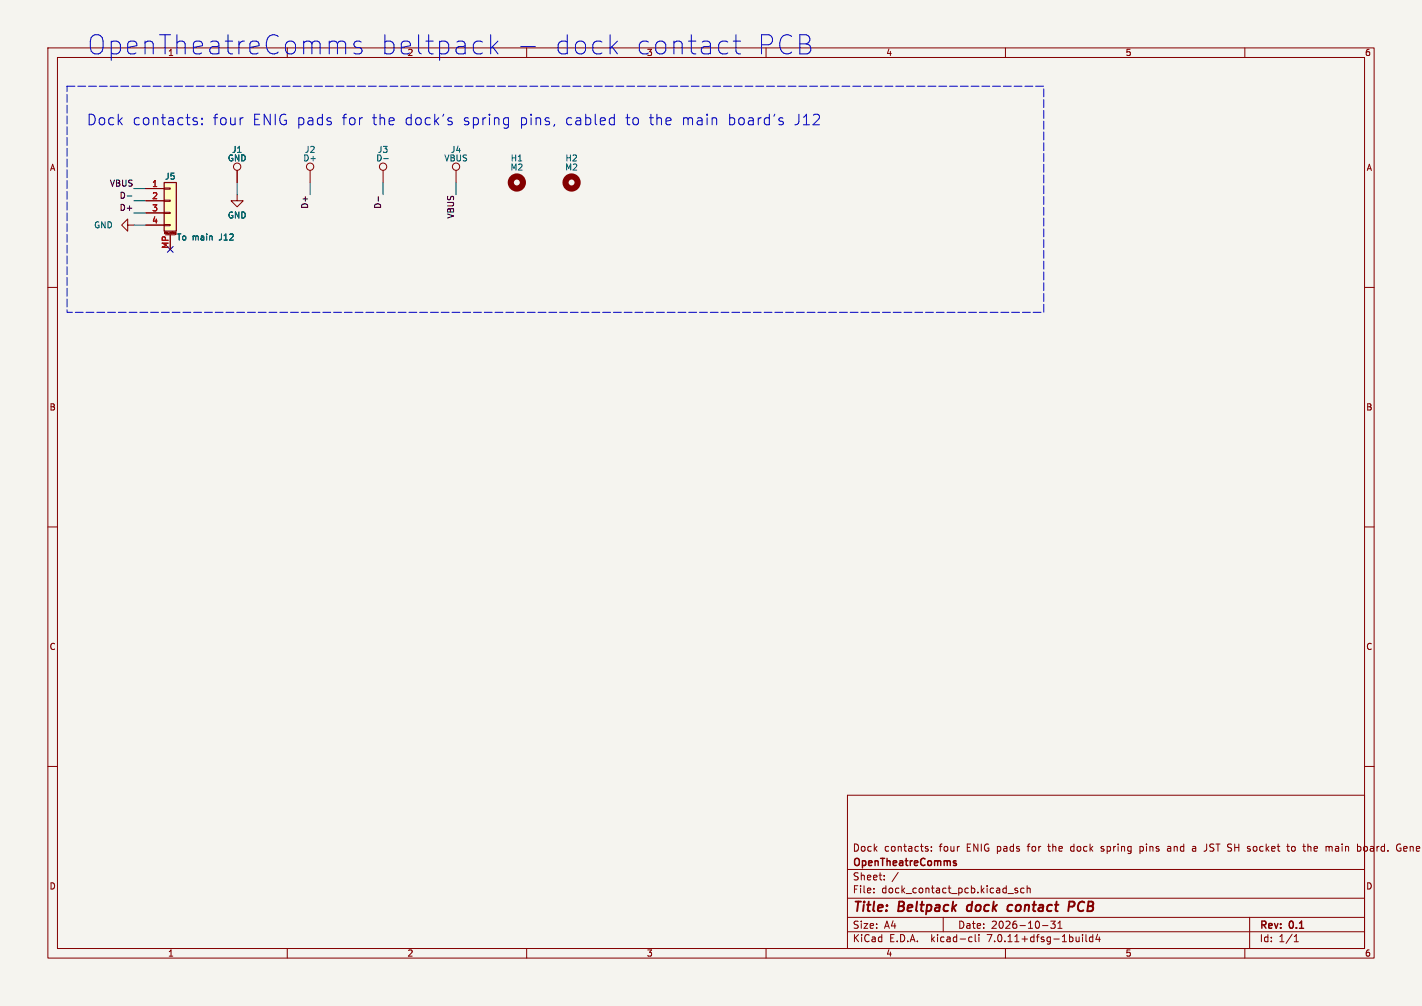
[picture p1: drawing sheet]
(kicad_sch
 (version 20230121)
 (generator eeschema)
 (paper "A4")
 (title_block
  (title "Beltpack dock contact PCB")
  (date "2026-10-31")
  (rev "0.1")
  (company "OpenTheatreComms")
  (comment 1 "Dock contacts: four ENIG pads for the dock spring pins and a JST SH socket to the main board. Generated from pcb_dock/design.py"))
 (lib_symbols
  (symbol "Connector:TestPoint"
   (pin_numbers hide)
   (pin_names
    (offset 0.762) hide) (in_bom yes) (on_board yes)
   (property "Reference" "TP" (at 0 6.858 0) (effects (font (size 1.27 1.27))))
   (property "Value" "TestPoint" (at 0 5.08 0) (effects (font (size 1.27 1.27))))
   (property "Footprint" "" (at 5.08 0 0) (effects (font (size 1.27 1.27)) hide))
   (property "Datasheet" "~" (at 5.08 0 0) (effects (font (size 1.27 1.27)) hide))
   (symbol "TestPoint_0_1"
    (circle (center 0 3.302) (radius 0.762) (stroke (width 0) (type default)) (fill (type none))))
   (symbol "TestPoint_1_1"
    (pin passive line (at 0 0 90) (length 2.54) (name "1" (effects (font (size 1.27 1.27)))) (number "1" (effects (font (size 1.27 1.27)))))))
  (symbol "power:GND"
   (power)
   (pin_names
    (offset 0)) (in_bom yes) (on_board yes)
   (property "Reference" "#PWR" (at 0 -6.35 0) (effects (font (size 1.27 1.27)) hide))
   (property "Value" "GND" (at 0 -3.81 0) (effects (font (size 1.27 1.27))))
   (property "Footprint" "" (at 0 0 0) (effects (font (size 1.27 1.27)) hide))
   (property "Datasheet" "" (at 0 0 0) (effects (font (size 1.27 1.27)) hide))
   (symbol "GND_0_1"
    (polyline (pts (xy 0 0) (xy 0 -1.27) (xy 1.27 -1.27) (xy 0 -2.54) (xy -1.27 -1.27) (xy 0 -1.27)) (stroke (width 0) (type default)) (fill (type none))))
   (symbol "GND_1_1"
    (pin power_in line (at 0 0 270) (length 0) hide (name "GND" (effects (font (size 1.27 1.27)))) (number "1" (effects (font (size 1.27 1.27)))))))
  (symbol "Connector_Generic_MountingPin:Conn_01x04_MountingPin"
   (pin_names
    (offset 1.016) hide) (in_bom yes) (on_board yes)
   (property "Reference" "J" (at 0 5.08 0) (effects (font (size 1.27 1.27))))
   (property "Value" "Conn_01x04_MountingPin" (at 1.27 -7.62 0) (effects (font (size 1.27 1.27)) (justify left)))
   (property "Footprint" "" (at 0 0 0) (effects (font (size 1.27 1.27)) hide))
   (property "Datasheet" "~" (at 0 0 0) (effects (font (size 1.27 1.27)) hide))
   (symbol "Conn_01x04_MountingPin_1_1"
    (rectangle (start -1.27 -4.953) (end 0 -5.207) (stroke (width 0.1524) (type default)) (fill (type none)))
    (rectangle (start -1.27 -2.413) (end 0 -2.667) (stroke (width 0.1524) (type default)) (fill (type none)))
    (rectangle (start -1.27 0.127) (end 0 -0.127) (stroke (width 0.1524) (type default)) (fill (type none)))
    (rectangle (start -1.27 2.667) (end 0 2.413) (stroke (width 0.1524) (type default)) (fill (type none)))
    (rectangle (start -1.27 3.81) (end 1.27 -6.35) (stroke (width 0.254) (type default)) (fill (type background)))
    (polyline (pts (xy -1.016 -7.112) (xy 1.016 -7.112)) (stroke (width 0.1524) (type default)) (fill (type none)))
    (text "Mounting" (at 0 -6.731 0) (effects (font (size 0.381 0.381))))
    (pin passive line (at -5.08 2.54 0) (length 3.81) (name "Pin_1" (effects (font (size 1.27 1.27)))) (number "1" (effects (font (size 1.27 1.27)))))
    (pin passive line (at -5.08 0 0) (length 3.81) (name "Pin_2" (effects (font (size 1.27 1.27)))) (number "2" (effects (font (size 1.27 1.27)))))
    (pin passive line (at -5.08 -2.54 0) (length 3.81) (name "Pin_3" (effects (font (size 1.27 1.27)))) (number "3" (effects (font (size 1.27 1.27)))))
    (pin passive line (at -5.08 -5.08 0) (length 3.81) (name "Pin_4" (effects (font (size 1.27 1.27)))) (number "4" (effects (font (size 1.27 1.27)))))
    (pin passive line (at 0 -10.16 90) (length 3.048) (name "MountPin" (effects (font (size 1.27 1.27)))) (number "MP" (effects (font (size 1.27 1.27)))))))
  (symbol "Mechanical:MountingHole"
   (pin_names
    (offset 1.016)) (in_bom yes) (on_board yes)
   (property "Reference" "H" (at 0 5.08 0) (effects (font (size 1.27 1.27))))
   (property "Value" "MountingHole" (at 0 3.175 0) (effects (font (size 1.27 1.27))))
   (property "Footprint" "" (at 0 0 0) (effects (font (size 1.27 1.27)) hide))
   (property "Datasheet" "~" (at 0 0 0) (effects (font (size 1.27 1.27)) hide))
   (symbol "MountingHole_0_1"
    (circle (center 0 0) (radius 1.27) (stroke (width 1.27) (type default)) (fill (type none))))))
 (text "Dock contacts: four ENIG pads for the dock's spring pins, cabled to the main board's J12" (at 18 24 0) (effects (font (size 2.2 2.2)) (justify left top)))
 (polyline (pts (xy 14 18) (xy 218 18) (xy 218 65.2) (xy 14 65.2) (xy 14 18)) (stroke (width 0.15) (type dash)) (fill (type none)))
 (symbol
  (lib_id "Connector:TestPoint") (at 49.53 38.1 0) (unit 1) (in_bom yes) (on_board yes) (dnp no)
  (property "Reference" "J1" (at 49.53 31.24 0) (effects (font (size 1.27 1.27))))
  (property "Value" "GND" (at 49.53 33.02 0) (effects (font (size 1.27 1.27))))
  (property "Footprint" "TestPoint:TestPoint_Pad_D2.5mm" (at 49.53 38.1 0) (effects (font (size 1.27 1.27)) hide))
  (property "Datasheet" "~" (at 49.53 38.1 0) (effects (font (size 1.27 1.27)) hide))
  (property "MPN" "PCB pad (ENIG)" (at 49.53 38.1 0) (effects (font (size 1.27 1.27)) hide))
  (property "Description" "Dock contact pad (outside face): GND" (at 49.53 38.1 0) (effects (font (size 1.27 1.27)) hide)) (pin "1"))
 (wire (pts (xy 49.53 38.1) (xy 49.53 40.64)) (stroke (width 0) (type default)))
 (symbol
  (lib_id "power:GND") (at 49.53 40.64 0) (unit 1) (in_bom yes) (on_board yes) (dnp no)
  (property "Reference" "#PWR001" (at 49.53 40.64 0) (effects (font (size 1.27 1.27)) hide))
  (property "Value" "GND" (at 49.53 44.94 0) (effects (font (size 1.27 1.27))))
  (property "Footprint" "" (at 49.53 40.64 0) (effects (font (size 1.27 1.27)) hide))
  (property "Datasheet" "" (at 49.53 40.64 0) (effects (font (size 1.27 1.27)) hide)) (pin "1"))
 (symbol
  (lib_id "Connector:TestPoint") (at 64.77 38.1 0) (unit 1) (in_bom yes) (on_board yes) (dnp no)
  (property "Reference" "J2" (at 64.77 31.24 0) (effects (font (size 1.27 1.27))))
  (property "Value" "D+" (at 64.77 33.02 0) (effects (font (size 1.27 1.27))))
  (property "Footprint" "TestPoint:TestPoint_Pad_D2.5mm" (at 64.77 38.1 0) (effects (font (size 1.27 1.27)) hide))
  (property "Datasheet" "~" (at 64.77 38.1 0) (effects (font (size 1.27 1.27)) hide))
  (property "MPN" "PCB pad (ENIG)" (at 64.77 38.1 0) (effects (font (size 1.27 1.27)) hide))
  (property "Description" "Dock contact pad (outside face): D+" (at 64.77 38.1 0) (effects (font (size 1.27 1.27)) hide)) (pin "1"))
 (wire (pts (xy 64.77 38.1) (xy 64.77 40.64)) (stroke (width 0) (type default)))
 (label "D+" (at 64.77 40.64 270) (fields_autoplaced) (effects (font (size 1.27 1.27)) (justify right bottom)))
 (symbol
  (lib_id "Connector:TestPoint") (at 80.01 38.1 0) (unit 1) (in_bom yes) (on_board yes) (dnp no)
  (property "Reference" "J3" (at 80.01 31.24 0) (effects (font (size 1.27 1.27))))
  (property "Value" "D-" (at 80.01 33.02 0) (effects (font (size 1.27 1.27))))
  (property "Footprint" "TestPoint:TestPoint_Pad_D2.5mm" (at 80.01 38.1 0) (effects (font (size 1.27 1.27)) hide))
  (property "Datasheet" "~" (at 80.01 38.1 0) (effects (font (size 1.27 1.27)) hide))
  (property "MPN" "PCB pad (ENIG)" (at 80.01 38.1 0) (effects (font (size 1.27 1.27)) hide))
  (property "Description" "Dock contact pad (outside face): D-" (at 80.01 38.1 0) (effects (font (size 1.27 1.27)) hide)) (pin "1"))
 (wire (pts (xy 80.01 38.1) (xy 80.01 40.64)) (stroke (width 0) (type default)))
 (label "D-" (at 80.01 40.64 270) (fields_autoplaced) (effects (font (size 1.27 1.27)) (justify right bottom)))
 (symbol
  (lib_id "Connector:TestPoint") (at 95.25 38.1 0) (unit 1) (in_bom yes) (on_board yes) (dnp no)
  (property "Reference" "J4" (at 95.25 31.24 0) (effects (font (size 1.27 1.27))))
  (property "Value" "VBUS" (at 95.25 33.02 0) (effects (font (size 1.27 1.27))))
  (property "Footprint" "TestPoint:TestPoint_Pad_D2.5mm" (at 95.25 38.1 0) (effects (font (size 1.27 1.27)) hide))
  (property "Datasheet" "~" (at 95.25 38.1 0) (effects (font (size 1.27 1.27)) hide))
  (property "MPN" "PCB pad (ENIG)" (at 95.25 38.1 0) (effects (font (size 1.27 1.27)) hide))
  (property "Description" "Dock contact pad (outside face): VBUS" (at 95.25 38.1 0) (effects (font (size 1.27 1.27)) hide)) (pin "1"))
 (wire (pts (xy 95.25 38.1) (xy 95.25 40.64)) (stroke (width 0) (type default)))
 (label "VBUS" (at 95.25 40.64 270) (fields_autoplaced) (effects (font (size 1.27 1.27)) (justify right bottom)))
 (symbol
  (lib_id "Connector_Generic_MountingPin:Conn_01x04_MountingPin") (at 35.56 41.91 0) (unit 1) (in_bom yes) (on_board yes) (dnp no)
  (property "Reference" "J5" (at 35.56 36.83 0) (effects (font (size 1.27 1.27))))
  (property "Value" "To main J12" (at 36.83 49.53 0) (effects (font (size 1.27 1.27)) (justify left)))
  (property "Footprint" "Connector_JST:JST_SH_SM04B-SRSS-TB_1x04-1MP_P1.00mm_Horizontal" (at 35.56 41.91 0) (effects (font (size 1.27 1.27)) hide))
  (property "Datasheet" "~" (at 35.56 41.91 0) (effects (font (size 1.27 1.27)) hide))
  (property "MPN" "JST SM04B-SRSS-TB(LF)(SN)" (at 35.56 41.91 0) (effects (font (size 1.27 1.27)) hide))
  (property "Description" "Cable to the main board's J12, pin for pin (4-way JST SH, same-side ends)" (at 35.56 41.91 0) (effects (font (size 1.27 1.27)) hide)) (pin "1") (pin "2") (pin "3") (pin "4") (pin "MP"))
 (no_connect (at 35.56 52.07))
 (wire (pts (xy 30.48 39.37) (xy 27.94 39.37)) (stroke (width 0) (type default)))
 (label "VBUS" (at 27.94 39.37 180) (fields_autoplaced) (effects (font (size 1.27 1.27)) (justify right bottom)))
 (wire (pts (xy 30.48 41.91) (xy 27.94 41.91)) (stroke (width 0) (type default)))
 (label "D-" (at 27.94 41.91 180) (fields_autoplaced) (effects (font (size 1.27 1.27)) (justify right bottom)))
 (wire (pts (xy 30.48 44.45) (xy 27.94 44.45)) (stroke (width 0) (type default)))
 (label "D+" (at 27.94 44.45 180) (fields_autoplaced) (effects (font (size 1.27 1.27)) (justify right bottom)))
 (wire (pts (xy 30.48 46.99) (xy 27.94 46.99)) (stroke (width 0) (type default)))
 (symbol
  (lib_id "power:GND") (at 27.94 46.99 270) (unit 1) (in_bom yes) (on_board yes) (dnp no)
  (property "Reference" "#PWR002" (at 27.94 46.99 0) (effects (font (size 1.27 1.27)) hide))
  (property "Value" "GND" (at 23.64 46.99 90) (effects (font (size 1.27 1.27)) (justify right)))
  (property "Footprint" "" (at 27.94 46.99 0) (effects (font (size 1.27 1.27)) hide))
  (property "Datasheet" "" (at 27.94 46.99 0) (effects (font (size 1.27 1.27)) hide)) (pin "1"))
 (symbol
  (lib_id "Mechanical:MountingHole") (at 107.95 38.1 0) (unit 1) (in_bom yes) (on_board yes) (dnp no)
  (property "Reference" "H1" (at 107.95 33.02 0) (effects (font (size 1.27 1.27))))
  (property "Value" "M2" (at 107.95 34.93 0) (effects (font (size 1.27 1.27))))
  (property "Footprint" "MountingHole:MountingHole_2.2mm_M2" (at 107.95 38.1 0) (effects (font (size 1.27 1.27)) hide))
  (property "Datasheet" "~" (at 107.95 38.1 0) (effects (font (size 1.27 1.27)) hide))
  (property "Description" "M2 fixing into the case bottom" (at 107.95 38.1 0) (effects (font (size 1.27 1.27)) hide)))
 (symbol
  (lib_id "Mechanical:MountingHole") (at 119.38 38.1 0) (unit 1) (in_bom yes) (on_board yes) (dnp no)
  (property "Reference" "H2" (at 119.38 33.02 0) (effects (font (size 1.27 1.27))))
  (property "Value" "M2" (at 119.38 34.93 0) (effects (font (size 1.27 1.27))))
  (property "Footprint" "MountingHole:MountingHole_2.2mm_M2" (at 119.38 38.1 0) (effects (font (size 1.27 1.27)) hide))
  (property "Datasheet" "~" (at 119.38 38.1 0) (effects (font (size 1.27 1.27)) hide))
  (property "Description" "M2 fixing into the case bottom" (at 119.38 38.1 0) (effects (font (size 1.27 1.27)) hide)))
 (text "OpenTheatreComms beltpack - dock contact PCB" (at 18 12 0) (effects (font (size 4 4)) (justify left bottom)))
 (sheet_instances (path ""
   (page "1"))))
